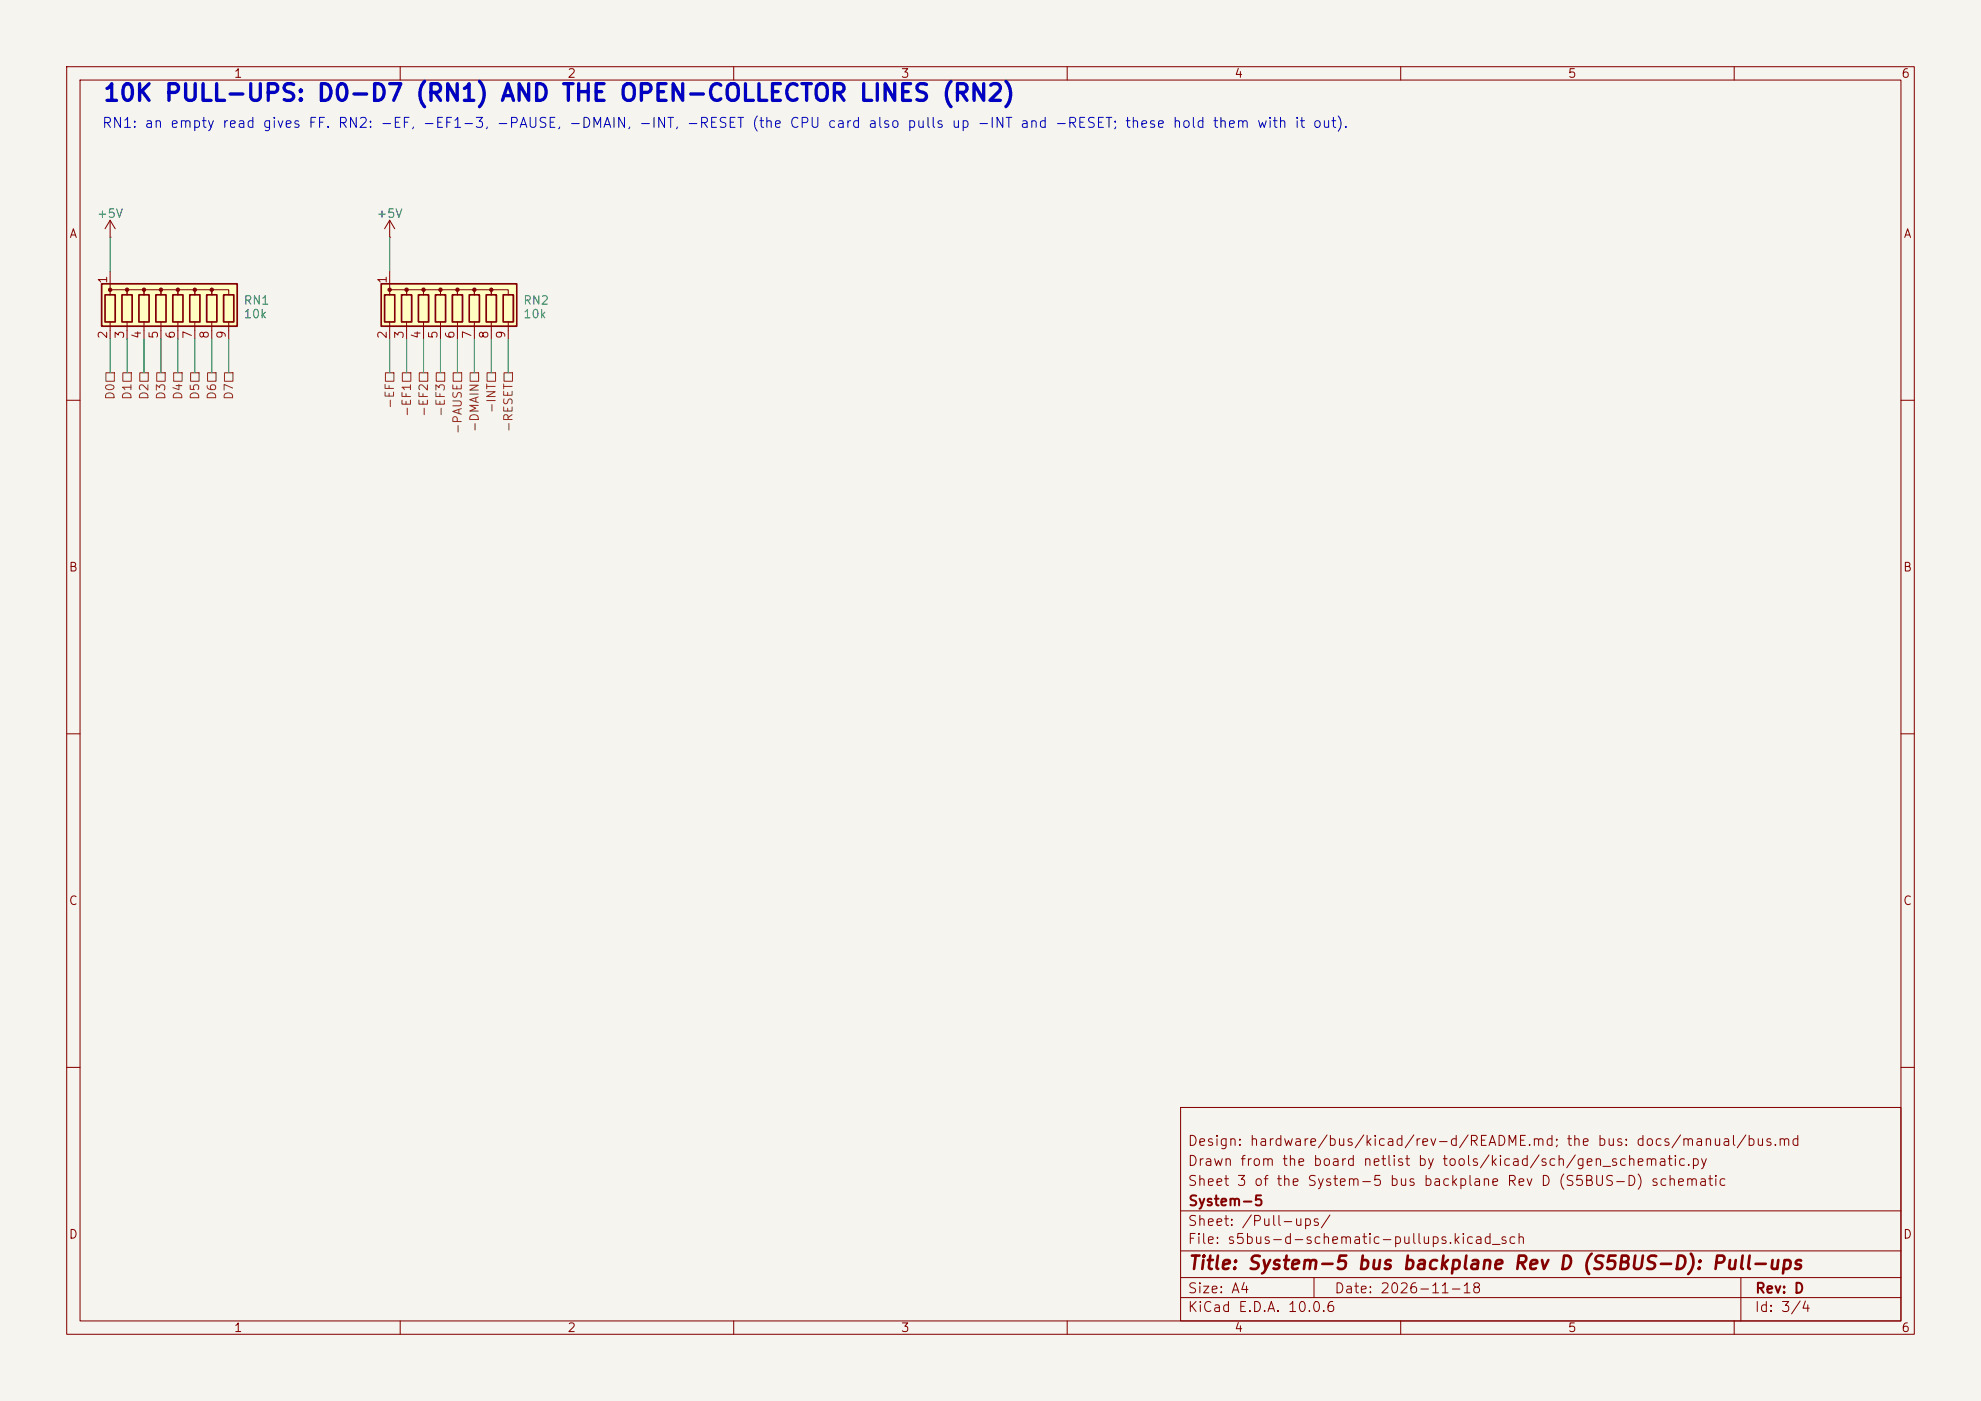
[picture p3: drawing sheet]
<svg xmlns="http://www.w3.org/2000/svg" width="297mm" height="210mm" viewBox="0 0 297 210" stroke-linecap="round" stroke-linejoin="round" font-family="sans-serif">
<path d="M0 0h297v210h-297z" fill="#f5f4ef" stroke="#f5f4ef" stroke-width=".15"/>
<g fill="none" stroke="#840000" stroke-width=".15">
<path d="M10 10h277v190h-277zM12 12h273v186h-273zM60 10v2M110 10v2M160 10v2M210 10v2M260 10v2M58.4 35.6h.1M58.4 33l-.7 1.3M58.4 33l.8 1.3M58.4 33v2.6M10 60h2"/>
<path d="M285 60h2M10 110h2M285 110h2M10 160h2M177 166h108v32h-108zM285 160h2M60 198v2M110 198v2M160 198v2M177 194.5h108M177 191.5h108M177 187.5h108"/>
<path d="M177 181.5h108M197 191.5v3M210 198v2M260 198v2M261 191.5v6.5"/>
</g>
<path d="M57.1 42.5h20.4v6.4h-20.4z" fill="#ffffc2"/>
<path d="M57.1 42.5h20.4v6.4h-20.4zM57.7 44.2h1.5v4.1h-1.5zM60.2 44.2h1.5v4.1h-1.5zM62.7 44.2h1.6v4.1h-1.6zM65.3 44.2h1.5v4.1h-1.5zM67.8 44.2h1.5v4.1h-1.5zM70.4 44.2h1.5v4.1h-1.5zM72.9 44.2h1.5v4.1h-1.5zM75.4 44.2h1.6v4.1h-1.6z" fill="none" stroke="#840000" stroke-width=".25"/>
<g fill="#840000" stroke="#840000" stroke-width=".15">
<circle cx="58.4" cy="43.4" r=".25"/>
<circle cx="61" cy="43.4" r=".25"/>
<circle cx="63.5" cy="43.4" r=".25"/>
<circle cx="66" cy="43.4" r=".25"/>
<circle cx="68.6" cy="43.4" r=".25"/>
<circle cx="71.1" cy="43.4" r=".25"/>
<circle cx="73.7" cy="43.4" r=".25"/>
</g>
<g fill="none" stroke="#840000" stroke-width=".15">
<path d="M16.5 35.6h.1M16.5 33l-.8 1.3M16.5 33l.8 1.3M16.5 33v2.6M58.4 44.2v-.8h2.6v.8v-.8h2.5v.8v-.8h2.5v.8v-.8h2.6v.8v-.8h2.5v.8v-.8h2.6v.8v-.8h2.5v.8M58.4 40.6v2.6M58.4 48.3v2.5M61 48.3v2.5M63.5 48.3v2.5M66 48.3v2.5M68.6 48.3v2.5M71.1 48.3v2.5"/>
<path d="M73.7 48.3v2.5M76.2 48.3v2.5"/>
</g>
<path d="M15.2 42.5h20.4v6.4h-20.4z" fill="#ffffc2"/>
<path d="M15.2 42.5h20.4v6.4h-20.4zM15.7 44.2h1.6v4.1h-1.6zM18.3 44.2h1.5v4.1h-1.5zM20.8 44.2h1.6v4.1h-1.6zM23.4 44.2h1.5v4.1h-1.5zM25.9 44.2h1.5v4.1h-1.5zM28.4 44.2h1.6v4.1h-1.6zM31 44.2h1.5v4.1h-1.5zM33.5 44.2h1.6v4.1h-1.6z" fill="none" stroke="#840000" stroke-width=".25"/>
<g fill="#840000" stroke="#840000" stroke-width=".15">
<circle cx="16.5" cy="43.4" r=".25"/>
<circle cx="19" cy="43.4" r=".25"/>
<circle cx="21.6" cy="43.4" r=".25"/>
<circle cx="24.1" cy="43.4" r=".25"/>
<circle cx="26.7" cy="43.4" r=".25"/>
<circle cx="29.2" cy="43.4" r=".25"/>
<circle cx="31.7" cy="43.4" r=".25"/>
</g>
<path d="M16.5 44.2v-.8h2.5v.8v-.8h2.6v.8v-.8h2.5v.8v-.8h2.6v.8v-.8h2.5v.8v-.8h2.5v.8v-.8h2.6v.8M16.5 40.6v2.6M16.5 48.3v2.5M19 48.3v2.5M21.6 48.3v2.5M24.1 48.3v2.5M26.7 48.3v2.5M29.2 48.3v2.5M31.7 48.3v2.5M34.3 48.3v2.5" fill="none" stroke="#840000" stroke-width=".15"/>
<g fill="none" stroke="#725600" stroke-width=".15">
<path d="M15.9 55.9h1.2v1.3h-1.2zM18.4 55.9h1.3v1.3h-1.3zM21 55.9h1.2v1.3h-1.2zM23.5 55.9h1.3v1.3h-1.3zM26 55.9h1.3v1.3h-1.3zM28.6 55.9h1.2v1.3h-1.2zM31.1 55.9h1.3v1.3h-1.3zM33.7 55.9h1.2v1.3h-1.2zM57.8 55.9h1.3v1.3h-1.3zM60.3 55.9h1.3v1.3h-1.3zM62.9 55.9h1.2v1.3h-1.2zM65.4 55.9h1.3v1.3h-1.3z"/>
<path d="M67.9 55.9h1.3v1.3h-1.3zM70.5 55.9h1.3v1.3h-1.3zM73 55.9h1.3v1.3h-1.3zM75.6 55.9h1.2v1.3h-1.2z"/>
</g>
<g fill="none" stroke="#009600" stroke-width=".15">
<path d="M16.5 35.6v5M58.4 35.6v5M16.5 50.8v5.1M19 50.8v5.1M21.6 50.8v5.1M24.1 50.8v5.1M26.7 50.8v5.1M29.2 50.8v5.1M31.7 50.8v5.1M34.3 50.8v5.1M58.4 50.8v5.1M61 50.8v5.1"/>
<path d="M63.5 50.8v5.1M66 50.8v5.1M68.6 50.8v5.1M71.1 50.8v5.1M73.7 50.8v5.1M76.2 50.8v5.1"/>
</g>
<text font-size="2.5" fill="#0000c2" x="15.3" y="15.8">10K PULL-UPS: D0-D7 (RN1) AND THE OPEN-COLLECTOR LINES (RN2)</text>
<text font-size="2" fill="#840000" x="178" y="190.8">Title: System-5 bus backplane Rev D (S5BUS-D): Pull-ups</text>
<text font-size="1.5" fill="#0000c2" x="15.2" y="19.5">RN1: an empty read gives FF. RN2: -EF, -EF1-3, -PAUSE, -DMAIN, -INT, -RESET (the CPU card also pulls up -INT and -RESET; these hold them with it out).</text>
<g font-size="1.5" fill="#840000">
<text x="178" y="172.1">Design: hardware/bus/kicad/rev-d/README.md; the bus: docs/manual/bus.md</text>
<text x="178" y="178.1">Sheet 3 of the System-5 bus backplane Rev D (S5BUS-D) schematic</text>
<text x="178" y="175.1">Drawn from the board netlist by tools/kicad/sch/gen_schematic.py</text>
<text x="178" y="184.1">Sheet: /Pull-ups/</text>
<text x="178" y="181.1">System-5</text>
<text x="178" y="186.8">File: s5bus-d-schematic-pullups.kicad_sch</text>
<text x="178" y="197">KiCad E.D.A. 10.0.6</text>
<text x="178" y="194.2">Size: A4</text>
<text x="200" y="194.2">Date: 2026-11-18</text>
<text x="263" y="197">Id: 3/4</text>
<text x="263" y="194.2">Rev: D</text>
</g>
<g font-size="1.3" fill="#840000">
<text x="35" y="12">1</text>
<text x="85" y="12">2</text>
<text x="135" y="12">3</text>
<text x="185" y="12">4</text>
<text x="235" y="12">5</text>
<text x="285" y="12">6</text>
<text x="10.3" y="36">A</text>
<text x="285.3" y="36">A</text>
<text x="10.2" y="86">B</text>
<text x="285.2" y="86">B</text>
<text x="10.2" y="136">C</text>
<text x="285.2" y="136">C</text>
<text x="10.2" y="186">D</text>
<text x="285.2" y="186">D</text>
<text x="35" y="200">1</text>
<text x="85" y="200">2</text>
<text x="135" y="200">3</text>
<text x="185" y="200">4</text>
<text x="235" y="200">5</text>
<text x="285" y="200">6</text>
</g>
<g font-size="1.3" fill="#006464">
<text x="14.4" y="33">+5V</text>
<text x="56.4" y="33">+5V</text>
<text x="36.4" y="46">RN1</text>
<text x="78.4" y="46">RN2</text>
<text x="36.4" y="48">10k</text>
<text x="78.4" y="48">10k</text>
</g>
<g font-size="1.3" fill="#a90000">
<text x="16.4" y="42.6" transform="rotate(-90 16.4 42.6)">1</text>
<text x="58.3" y="42.6" transform="rotate(-90 58.3 42.6)">1</text>
<text x="16.4" y="50.9" transform="rotate(-90 16.4 50.9)">2</text>
<text x="18.9" y="50.9" transform="rotate(-90 18.9 50.9)">3</text>
<text x="21.5" y="50.9" transform="rotate(-90 21.5 50.9)">4</text>
<text x="24" y="50.9" transform="rotate(-90 24 50.9)">5</text>
<text x="26.5" y="50.9" transform="rotate(-90 26.5 50.9)">6</text>
<text x="29.1" y="50.9" transform="rotate(-90 29.1 50.9)">7</text>
<text x="31.6" y="50.9" transform="rotate(-90 31.6 50.9)">8</text>
<text x="34.2" y="50.9" transform="rotate(-90 34.2 50.9)">9</text>
<text x="58.3" y="50.9" transform="rotate(-90 58.3 50.9)">2</text>
<text x="60.8" y="50.9" transform="rotate(-90 60.8 50.9)">3</text>
<text x="63.4" y="50.9" transform="rotate(-90 63.4 50.9)">4</text>
<text x="65.9" y="50.9" transform="rotate(-90 65.9 50.9)">5</text>
<text x="68.4" y="50.9" transform="rotate(-90 68.4 50.9)">6</text>
<text x="71" y="50.9" transform="rotate(-90 71 50.9)">7</text>
<text x="73.5" y="50.9" transform="rotate(-90 73.5 50.9)">8</text>
<text x="76.1" y="50.9" transform="rotate(-90 76.1 50.9)">9</text>
</g>
<g font-size="1.3" fill="#725600">
<text x="17.5" y="60" transform="rotate(-90 17.5 60)">D0</text>
<text x="20" y="60" transform="rotate(-90 20 60)">D1</text>
<text x="22.6" y="60" transform="rotate(-90 22.6 60)">D2</text>
<text x="25.1" y="60" transform="rotate(-90 25.1 60)">D3</text>
<text x="27.6" y="60" transform="rotate(-90 27.6 60)">D4</text>
<text x="30.2" y="60" transform="rotate(-90 30.2 60)">D5</text>
<text x="32.7" y="60" transform="rotate(-90 32.7 60)">D6</text>
<text x="35.3" y="60" transform="rotate(-90 35.3 60)">D7</text>
<text x="59.4" y="61.4" transform="rotate(-90 59.4 61.4)">-EF</text>
<text x="61.9" y="62.6" transform="rotate(-90 61.9 62.6)">-EF1</text>
<text x="64.5" y="62.6" transform="rotate(-90 64.5 62.6)">-EF2</text>
<text x="67" y="62.6" transform="rotate(-90 67 62.6)">-EF3</text>
<text x="69.5" y="65.2" transform="rotate(-90 69.5 65.2)">-PAUSE</text>
<text x="72.1" y="64.9" transform="rotate(-90 72.1 64.9)">-DMAIN</text>
<text x="74.6" y="62" transform="rotate(-90 74.6 62)">-INT</text>
<text x="77.2" y="64.9" transform="rotate(-90 77.2 64.9)">-RESET</text>
</g>
</svg>
